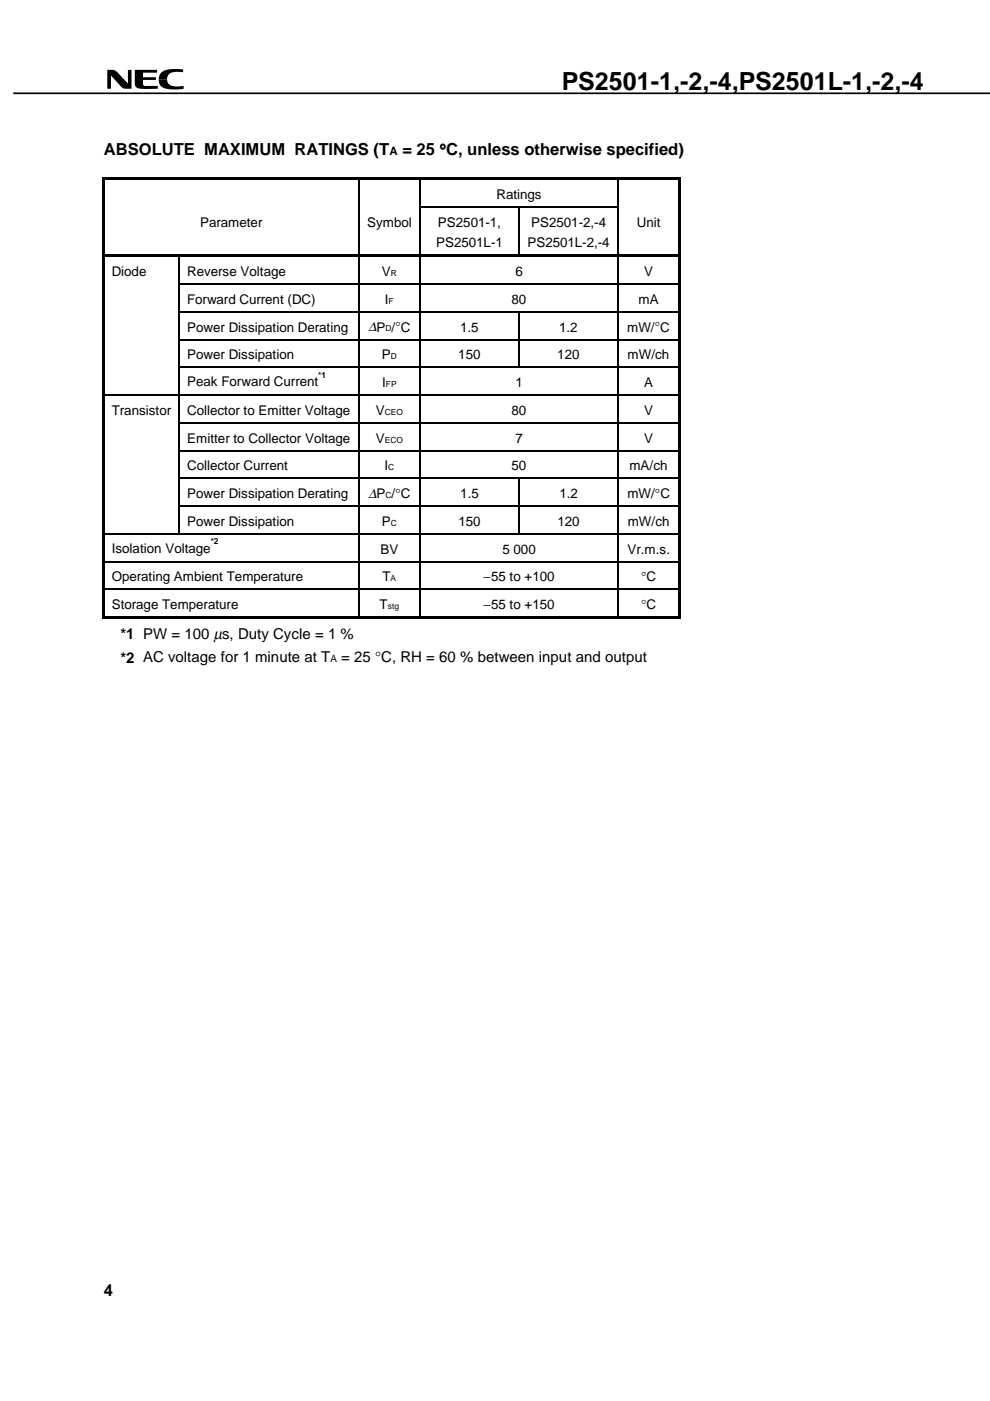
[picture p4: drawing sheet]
<svg xmlns="http://www.w3.org/2000/svg" width="210mm" height="297mm" viewBox="0 0 210 297" stroke-linecap="round" stroke-linejoin="round" font-family="sans-serif">
<g fill="#000">
<path d="M22.7 14.8a2.41 2.41 0 0 1 2.6 1l1.8 1.9v-2.9h.8v4a2.55 2.55 0 0 1-2.6-.9l-1.8-1.9v2.8h-.8zM28.6 14.8h4.7v.6h-3v1h2.8v.5h-2.8l.1 1.1a5 5 0 0 0 2.8 .2h.3v.6l-3 .1a1.89 1.89 0 0 1-1.9-.7zM34.1 15.5a6 6 0 0 1 4.7-.8v.6l-.9-.1a1.87 1.87 0 0 0-2.5 1.7h-1.7v-.6zM33.7 16.9h1.7a1.61 1.61 0 0 0 2 1.4l1.5-.1v.6a9.5 9.5 0 0 1-4.3-.2 1.67 1.67 0 0 1-.9-1.7zM21.8 37.6h.5v.6h-.5zM21.8 37.6h.5v.5h-.5zM22.3 37.6h53.6v.5h-53.6zM75.9 38.1l.3 .1zM75.9 37.6h.5v.5h-.5zM76.4 37.6h12.5v.5h-12.5zM88.9 38.1l.3 .1zM88.9 37.6h.5v.5h-.5z"/>
<path d="M89.4 37.6h41.5v.5h-41.5zM130.9 38.1l.3 .1zM130.9 37.6h.5v.5h-.5zM131.4 37.6h12.4v.5h-12.4zM143.8 37.6h.5v.6h-.5zM143.8 37.6h.5v.5h-.5zM21.8 38.2h.5v5.6h-.5zM21.8 43.8h.5v.3h-.5zM21.8 44.1h.5v9.8h-.5zM21.8 53.9h.5v.6h-.5zM22.3 53.9h15.6v.5h-15.6zM37.9 54.4l.3 .1z"/>
<path d="M37.9 53.9h.5v.5h-.5zM38.4 53.9h37.5v.5h-37.5zM75.9 43.8h.3v.3h-.3zM75.9 54.4l.3 .1zM75.9 53.9h.5v.5h-.5zM76.4 53.9h12.5v.5h-12.5zM88.9 43.8h.3v.3h-.3zM88.9 54.4l.3 .1zM88.9 53.9h.5v.5h-.5zM89.4 53.9h20.5v.5h-20.5zM109.9 43.8h.3v.3h-.3zM109.9 53.9h.5v.5h-.5z"/>
<path d="M110.4 53.9h20.5v.5h-20.5zM130.9 43.8h.3v.3h-.3zM130.9 54.4l.3 .1zM130.9 53.9h.5v.5h-.5zM131.4 53.9h12.4v.5h-12.4zM143.8 38.2h.5v5.6h-.5zM143.8 54.4l.5 .1zM143.8 53.9h.5v.5h-.5zM143.8 43.8h.5v.3h-.5zM143.8 44.1h.5v9.8h-.5zM21.8 54.5h.5v5.6h-.5zM21.8 60.1h.5v.3h-.5z"/>
<path d="M21.8 60.4h.5v5.6h-.5zM21.8 66h.5v.3h-.5zM21.8 66.3h.5v5.6h-.5zM21.8 71.9h.5v.2h-.5zM21.8 72.1h.5v5.7h-.5zM21.8 77.8h.5v.2h-.5zM37.9 60.1h.3v.3h-.3zM37.9 66h.3v.3h-.3zM37.9 71.9h.3v.2h-.3zM37.9 77.8h.3v.2h-.3zM75.9 60.1h.3v.3h-.3zM75.9 66h.3v.3h-.3z"/>
<path d="M75.9 71.9h.3v.2h-.3zM75.9 77.8h.3v.2h-.3zM88.9 60.1h.3v.3h-.3zM88.9 66h.3v.3h-.3zM88.9 71.9h.3v.2h-.3zM88.9 77.8h.3v.2h-.3zM109.9 66h.3v.3h-.3zM109.9 71.9h.3v.2h-.3zM109.9 77.8h.3v.2h-.3zM130.9 60.1h.3v.3h-.3zM130.9 66h.3v.3h-.3zM130.9 71.9h.3v.2h-.3z"/>
<path d="M130.9 77.8h.3v.2h-.3zM143.8 54.5h.5v5.6h-.5zM143.8 60.1h.5v.3h-.5zM143.8 60.4h.5v5.6h-.5zM143.8 66h.5v.3h-.5zM143.8 66.3h.5v5.6h-.5zM143.8 71.9h.5v.2h-.5zM143.8 72.1h.5v5.7h-.5zM143.8 77.8h.5v.2h-.5zM21.8 78h.5v5.7h-.5zM21.8 83.7h.5v.2h-.5zM21.8 83.9h.5v5.6h-.5z"/>
<path d="M21.8 89.5h.5v.3h-.5zM21.8 89.8h.5v5.6h-.5zM21.8 95.4h.5v.3h-.5zM37.9 83.7h.3v.2h-.3zM37.9 89.5h.3v.3h-.3zM37.9 95.4h.3v.3h-.3zM75.9 83.7h.3v.2h-.3zM75.9 89.5h.3v.3h-.3zM75.9 95.4h.3v.3h-.3zM88.9 83.7h.3v.2h-.3zM88.9 89.5h.3v.3h-.3zM88.9 95.4h.3v.3h-.3z"/>
<path d="M130.9 83.7h.3v.2h-.3zM130.9 89.5h.3v.3h-.3zM130.9 95.4h.3v.3h-.3zM143.8 78h.5v5.7h-.5zM143.8 83.7h.5v.2h-.5zM143.8 83.9h.5v5.6h-.5zM143.8 89.5h.5v.3h-.5zM143.8 89.8h.5v5.6h-.5zM143.8 95.4h.5v.3h-.5zM21.8 95.7h.5v5.6h-.5zM21.8 101.3h.5v.3h-.5zM21.8 101.6h.5v5.6h-.5z"/>
<path d="M21.8 107.2h.5v.2h-.5zM21.8 107.4h.5v5.7h-.5zM21.8 113.1h.5v.2h-.5zM21.8 113.3h.5v5.7h-.5zM21.8 119h.5v.2h-.5zM37.9 101.3h.3v.3h-.3zM37.9 107.2h.3v.2h-.3zM37.9 113.1h.3v.2h-.3zM75.9 101.3h.3v.3h-.3zM75.9 107.2h.3v.2h-.3zM75.9 113.1h.3v.2h-.3zM75.9 119h.3v.2h-.3z"/>
<path d="M88.9 101.3h.3v.3h-.3zM88.9 107.2h.3v.2h-.3zM88.9 113.1h.3v.2h-.3zM88.9 119h.3v.2h-.3zM109.9 101.3h.3v.3h-.3zM109.9 107.2h.3v.2h-.3zM109.9 113.1h.3v.2h-.3zM130.9 101.3h.3v.3h-.3zM130.9 107.2h.3v.2h-.3zM130.9 113.1h.3v.2h-.3zM130.9 119h.3v.2h-.3zM143.8 95.7h.5v5.6h-.5z"/>
<path d="M143.8 101.3h.2v.3h-.2zM143.8 113.1h.2v.2h-.2zM143.8 113.3h.5v5.7h-.5zM143.8 119h.5v.2h-.5zM143.8 101.6h.5v5.6h-.5zM143.8 107.2h.5v.2h-.5zM143.8 107.4h.5v5.7h-.5zM144 101.3h.3v.3h-.3zM144 113.1h.3v.2h-.3zM21.8 119.2h.5v5.6h-.5zM21.8 124.8h.5v.3h-.5zM21.8 125.1h.5v5.6h-.5z"/>
<path d="M21.8 130.7h.5v.5h-.5zM22.3 130.7h53.6v.5h-53.6zM75.9 124.8h.3v.3h-.3zM75.9 130.7h.5v.5h-.5zM76.4 130.7h12.5v.5h-12.5zM88.9 124.8h.3v.3h-.3zM88.9 130.7h.5v.5h-.5zM89.4 130.7h41.5v.5h-41.5zM130.9 124.8h.3v.3h-.3zM130.9 130.7h.5v.5h-.5zM131.4 130.7h12.4v.5h-12.4zM143.8 119.2h.5v5.6h-.5z"/>
<path d="M143.8 124.8h.5v.3h-.5zM143.8 125.1h.5v5.6h-.5zM143.8 130.7h.5v.5h-.5z"/>
</g>
<path d="M2.8 19.8h207.1" fill="none" stroke="#000" stroke-width=".35"/>
<g fill="none" stroke="#000" stroke-width=".25">
<path d="M76 38.2v5.6M89 38.2v5.6M131 38.2v5.6M38 54.5v5.6M76 44.1v9.8M76 54.5v5.6M89 44.1v9.8M89 54.5v5.6M89.2 43.9h20.7M110 44.1v9.8M110.2 43.9h20.7M131 44.1v9.8"/>
<path d="M131 54.5v5.6M38 60.4v5.6M38 66.3v5.6M38 72.1v5.7M38 78v5.7M38.2 60.2h37.7M38.2 66.1h37.7M38.2 72h37.7M38.2 77.9h37.7M76 60.4v5.6M76 66.3v5.6M76 72.1v5.7"/>
<path d="M76 78v5.7M76.2 60.2h12.7M76.2 66.1h12.7M76.2 72h12.7M76.2 77.9h12.7M89 60.4v5.6M89 66.3v5.6M89 72.1v5.7M89 78v5.7M89.2 60.2h41.7M89.2 66.1h20.7M89.2 72h20.7"/>
<path d="M89.2 77.9h20.7M110 66.3v5.6M110 72.1v5.7M110.2 66.1h20.7M110.2 72h20.7M110.2 77.9h20.7M131 60.4v5.6M131 66.3v5.6M131 72.1v5.7M131 78v5.7M131.2 60.2h12.6M131.2 66.1h12.6"/>
<path d="M131.2 72h12.6M131.2 77.9h12.6M22.3 83.8h15.6M38 83.9v5.6M38 89.8v5.6M38 95.7v5.6M38.2 83.8h37.7M38.2 89.7h37.7M38.2 95.5h37.7M76 83.9v5.6M76 89.8v5.6M76 95.7v5.6"/>
<path d="M76.2 83.8h12.7M76.2 89.7h12.7M76.2 95.5h12.7M89 83.9v5.6M89 89.8v5.6M89 95.7v5.6M89.2 83.8h41.7M89.2 89.7h41.7M89.2 95.5h41.7M131 83.9v5.6M131 89.8v5.6M131 95.7v5.6"/>
<path d="M131.2 83.8h12.6M131.2 89.7h12.6M131.2 95.5h12.6M22.3 113.2h15.6M22.3 119.1h53.6M38 101.6v5.6M38 107.4v5.7M38.2 101.4h37.7M38.2 107.3h37.7M38.2 113.2h37.7M76 101.6v5.6M76 107.4v5.7"/>
<path d="M76 113.3v5.7M76 119.2v5.6M76.2 101.4h12.7M76.2 107.3h12.7M76.2 113.2h12.7M76.2 119.1h12.7M89 101.6v5.6M89 107.4v5.7M89 113.3v5.7M89 119.2v5.6M89.2 101.4h20.7M89.2 107.3h20.7"/>
<path d="M89.2 113.2h20.7M89.2 119.1h41.7M110 101.6v5.6M110 107.4v5.7M110.2 101.4h20.7M110.2 107.3h20.7M110.2 113.2h20.7M131 101.6v5.6M131 107.4v5.7M131 113.3v5.7M131 119.2v5.6M131.2 101.4h12.6"/>
<path d="M131.2 107.3h12.6M131.2 113.2h12.6M131.2 119.1h12.6M22.3 125h53.6M76 125.1v5.6M76.2 125h12.7M89 125.1v5.6M89.2 125h41.7M131 125.1v5.6M131.2 125h12.6"/>
</g>
<text font-size="5.3" x="119.1" y="19">PS2501-1,-2,-4,PS2501L-1,-2,-4</text>
<g font-size="3.5">
<text x="22" y="32.9">ABSOLUTE MAXIMUM RATINGS (T</text>
<text x="85.3" y="32.9">= 25 °C, unless otherwise specified)</text>
<text x="22" y="274.7">4</text>
</g>
<g font-size="3.2">
<text x="25.5" y="135.5">*1 PW = 100 µs, Duty Cycle = 1 %</text>
<text x="25.5" y="140.5">*2 AC voltage for 1 minute at T</text>
<text x="72.4" y="140.5">= 25 °C, RH = 60 % between input and output</text>
</g>
<g font-size="2.9">
<text x="78.1" y="70.3">∆P /°C</text>
<text x="78.1" y="105.6">∆P /°C</text>
</g>
<g font-size="2.8">
<text x="105.3" y="42.2">Ratings</text>
<text x="42.4" y="48.1">Parameter</text>
<text x="77.8" y="48.1">Symbol</text>
<text x="92.5" y="52.3">PS2501L-1</text>
<text x="92.9" y="48.1">PS2501-1,</text>
<text x="111.8" y="52.3">PS2501L-2,-4</text>
<text x="112.6" y="48.1">PS2501-2,-4</text>
<text x="135" y="48.1">Unit</text>
<text x="23.7" y="58.5">Diode</text>
<text x="39.7" y="58.5">Reverse Voltage</text>
<text x="80.9" y="58.5">V</text>
<text x="109.3" y="58.5">6</text>
<text x="136.6" y="58.5">V</text>
<text x="39.7" y="64.4">Forward Current (DC)</text>
<text x="81.6" y="64.4">I</text>
<text x="108.5" y="64.4">80</text>
<text x="135.4" y="64.4">mA</text>
<text x="39.7" y="70.3">Power Dissipation Derating</text>
<text x="97.6" y="70.3">1.5</text>
<text x="118.5" y="70.3">1.2</text>
<text x="133" y="70.3">mW/°C</text>
<text x="39.7" y="76.2">Power Dissipation</text>
<text x="80.9" y="76.2">P</text>
<text x="97.2" y="76.2">150</text>
<text x="118.2" y="76.2">120</text>
<text x="133.1" y="76.2">mW/ch</text>
<text x="39.7" y="81.9">Peak Forward Current</text>
<text x="81" y="82.1">I</text>
<text x="109.3" y="82.1">1</text>
<text x="136.6" y="82.1">A</text>
<text x="23.7" y="87.9">Transistor</text>
<text x="39.7" y="87.9">Collector to Emitter Voltage</text>
<text x="79.7" y="87.9">V</text>
<text x="108.5" y="87.9">80</text>
<text x="136.6" y="87.9">V</text>
<text x="39.7" y="93.8">Emitter to Collector Voltage</text>
<text x="79.7" y="93.8">V</text>
<text x="109.3" y="93.8">7</text>
<text x="136.6" y="93.8">V</text>
<text x="39.7" y="99.7">Collector Current</text>
<text x="81.5" y="99.7">I</text>
<text x="108.5" y="99.7">50</text>
<text x="133.4" y="99.7">mA/ch</text>
<text x="39.7" y="105.6">Power Dissipation Derating</text>
<text x="97.6" y="105.6">1.5</text>
<text x="118.6" y="105.6">1.2</text>
<text x="133" y="105.6">mW/°C</text>
<text x="39.7" y="111.5">Power Dissipation</text>
<text x="80.9" y="111.5">P</text>
<text x="97.2" y="111.5">150</text>
<text x="118.2" y="111.5">120</text>
<text x="133.1" y="111.5">mW/ch</text>
<text x="23.7" y="117.2">Isolation Voltage</text>
<text x="80.7" y="117.4">BV</text>
<text x="106.5" y="117.4">5 000</text>
<text x="133" y="117.4">Vr.m.s.</text>
<text x="23.7" y="123.3">Operating Ambient Temperature</text>
<text x="81.1" y="123.3">T</text>
<text x="102.5" y="123.2">−55 to +100</text>
<text x="135.9" y="123.2">°C</text>
<text x="23.7" y="129.1">Storage Temperature</text>
<text x="80.5" y="129.1">T</text>
<text x="102.5" y="129.1">−55 to +150</text>
<text x="135.9" y="129.1">°C</text>
</g>
<text font-size="2.5" x="82.6" y="32.9">A</text>
<text font-size="2.1" x="70.1" y="140.4">A</text>
<g font-size="1.8">
<text x="82.9" y="58.5">R</text>
<text x="82.4" y="64.4">F</text>
<text x="81.8" y="70.3">D</text>
<text x="82.9" y="76.2">D</text>
<text x="67.5" y="80.1">*1</text>
<text x="81.8" y="82.1">FP</text>
<text x="81.6" y="87.9">CEO</text>
<text x="81.6" y="93.8">ECO</text>
<text x="82.3" y="99.7">C</text>
<text x="81.8" y="105.6">C</text>
<text x="82.9" y="111.5">C</text>
<text x="44.7" y="115.4">*2</text>
<text x="82.8" y="123.2">A</text>
<text x="82.2" y="129.1">stg</text>
</g>
</svg>
